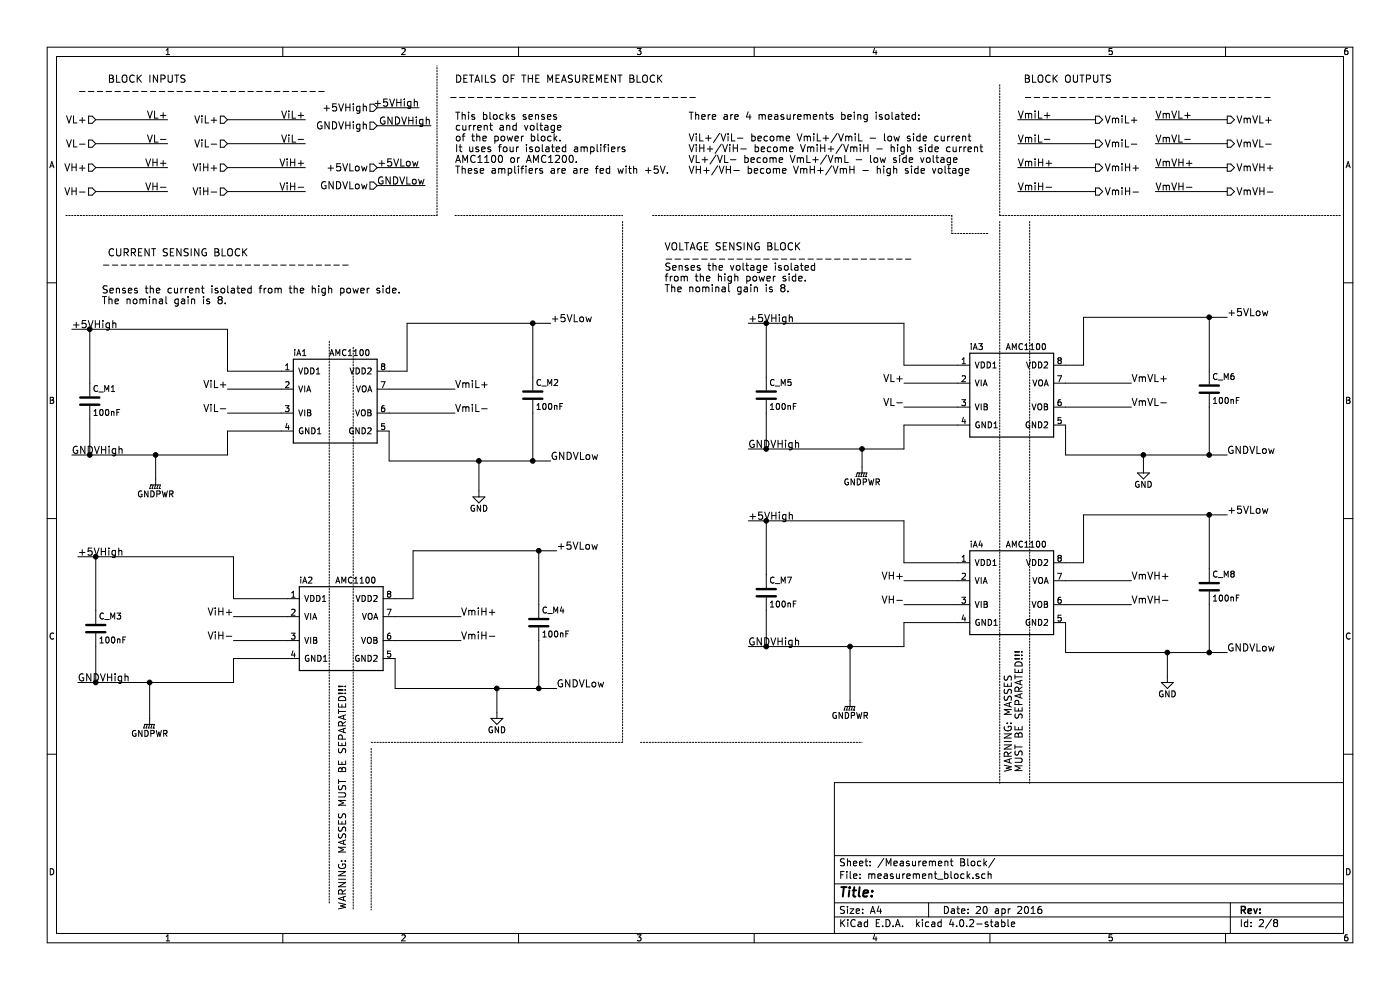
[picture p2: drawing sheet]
EESchema Schematic File Version 2
LIBS:power
LIBS:device
LIBS:transistors
LIBS:conn
LIBS:linear
LIBS:regul
LIBS:74xx
LIBS:cmos4000
LIBS:adc-dac
LIBS:memory
LIBS:xilinx
LIBS:microcontrollers
LIBS:dsp
LIBS:microchip
LIBS:analog_switches
LIBS:motorola
LIBS:texas
LIBS:intel
LIBS:audio
LIBS:interface
LIBS:digital-audio
LIBS:philips
LIBS:display
LIBS:cypress
LIBS:siliconi
LIBS:opto
LIBS:atmel
LIBS:contrib
LIBS:valves
LIBS:Gajda_opto
LIBS:IRS_Driver
LIBS:Power_converter_V_3-cache
EELAYER 25 0
EELAYER END
$Descr A4 11693 8268
encoding utf-8
Sheet 2 8
Title ""
Date "20 apr 2016"
Rev ""
Comp ""
Comment1 ""
Comment2 ""
Comment3 ""
Comment4 ""
$EndDescr
Text Notes 900  700  0    60   ~ 0
BLOCK INPUTS
Text Notes 650  800  0    60   ~ 0
----------------------------
Text HLabel 1900 1000 0    60   Input ~ 0
ViL+
Text HLabel 1900 1200 0    60   Input ~ 0
ViL-
Text HLabel 1900 1400 0    60   Input ~ 0
ViH+
Text HLabel 1900 1600 0    60   Input ~ 0
ViH-
Text HLabel 800  1000 0    60   Input ~ 0
VL+
Text HLabel 800  1200 0    60   Input ~ 0
VL-
Text HLabel 800  1400 0    60   Input ~ 0
VH+
Text HLabel 800  1600 0    60   Input ~ 0
VH-
Text Label 2550 1200 2    60   ~ 0
ViL-
Text Label 2550 1000 2    60   ~ 0
ViL+
Text Label 2550 1600 2    60   ~ 0
ViH-
Text Label 2550 1400 2    60   ~ 0
ViH+
Text Label 1400 1400 2    60   ~ 0
VH+
Text Label 1400 1600 2    60   ~ 0
VH-
Text Label 1400 1000 2    60   ~ 0
VL+
Text Label 1400 1200 2    60   ~ 0
VL-
Text HLabel 3150 900  0    60   Input ~ 0
+5VHigh
Text HLabel 3150 1400 0    60   Input ~ 0
+5VLow
Text Label 3500 1400 2    60   ~ 0
+5VLow
Text Label 3500 900  2    60   ~ 0
+5VHigh
Text Notes 5550 2100 0    60   ~ 0
VOLTAGE SENSING BLOCK
Text Notes 900  2150 0    60   ~ 0
CURRENT SENSING BLOCK\n
Text Notes 5550 2450 0    60   ~ 0
Senses the voltage isolated \nfrom the high power side.\nThe nominal gain is 8.
Text Notes 8550 700  0    60   ~ 0
BLOCK OUTPUTS
Text Notes 8550 850  0    60   ~ 0
----------------------------
Text HLabel 9150 1000 2    60   Output ~ 0
VmiL+
Text HLabel 9150 1200 2    60   Output ~ 0
VmiL-
Text HLabel 9150 1400 2    60   Output ~ 0
VmiH+
Text HLabel 9150 1600 2    60   Output ~ 0
VmiH-
Text HLabel 10250 1000 2    60   Output ~ 0
VmVL+
Text HLabel 10250 1200 2    60   Output ~ 0
VmVL-
Text HLabel 10250 1400 2    60   Output ~ 0
VmVH+
Text HLabel 10250 1600 2    60   Output ~ 0
VmVH-
Text Label 8500 1200 0    60   ~ 0
VmiL-
Text Label 8500 1000 0    60   ~ 0
VmiL+
Text Label 8500 1600 0    60   ~ 0
VmiH-
Text Label 8500 1400 0    60   ~ 0
VmiH+
Text Label 9650 1400 0    60   ~ 0
VmVH+
Text Label 9650 1600 0    60   ~ 0
VmVH-
Text Label 9650 1000 0    60   ~ 0
VmVL+
Text Label 9650 1200 0    60   ~ 0
VmVL-
Text Notes 3800 700  0    60   ~ 0
DETAILS OF THE MEASUREMENT BLOCK
Text Notes 3800 1550 0    60   ~ 0
This blocks senses \ncurrent and voltage\nof the power block. \nIt uses four isolated amplifiers \nAMC1100 or AMC1200.\nThese amplifiers are are fed with +5V. \n\n
Text Notes 3750 850  0    60   ~ 0
----------------------------
Text Notes 850  2250 0    60   ~ 0
----------------------------
Text Notes 5550 2200 0    60   ~ 0
----------------------------
Text HLabel 3150 1050 0    60   Input ~ 0
GNDVHigh
Text Label 3600 1050 2    60   ~ 0
GNDVHigh
Text HLabel 3150 1550 0    60   Input ~ 0
GNDVLow
Text Label 3550 1550 2    60   ~ 0
GNDVLow
$Comp
L ADuM1200BR iA2
U 1 1
P 2850 5250
F 0 "iA2" H 2500 5650 50  0000 L CNN
F 1 "AMC1100" H 2800 5650 50  0000 L CNN
F 2 "7805:AMC1100" H 2850 5250 50  0001 C CIN
F 3 "" H 2850 5250 50  0000 C CNN
	1    2850 5250
	1    0    0    -1  
$EndComp
Text Label 650  4650 0    60   ~ 0
+5VHigh
Text Label 650  5700 0    60   ~ 0
GNDVHigh
Text Label 4650 4600 0    60   ~ 0
+5VLow
Text Label 4650 5750 0    60   ~ 0
GNDVLow
$Comp
L C C_M3
U 1 1
P 800 5250
F 0 "C_M3" H 825 5350 50  0000 L CNN
F 1 "100nF" H 825 5150 50  0000 L CNN
F 2 "Capacitors_ThroughHole:C_Rect_L7_W2_P5" H 838 5100 50  0001 C CNN
F 3 "" H 800 5250 50  0000 C CNN
	1    800  5250
	1    0    0    -1  
$EndComp
Text Label 1950 5150 2    60   ~ 0
ViH+
Text Label 1950 5350 2    60   ~ 0
ViH-
$Comp
L C C_M4
U 1 1
P 4500 5200
F 0 "C_M4" H 4525 5300 50  0000 L CNN
F 1 "100nF" H 4525 5100 50  0000 L CNN
F 2 "Capacitors_ThroughHole:C_Rect_L7_W2_P5" H 4538 5050 50  0001 C CNN
F 3 "" H 4500 5200 50  0000 C CNN
	1    4500 5200
	1    0    0    -1  
$EndComp
Text Label 3850 5150 0    60   ~ 0
VmiH+
Text Label 3850 5350 0    60   ~ 0
VmiH-
Text Notes 2900 7600 1    60   ~ 0
WARNING: MASSES MUST BE SEPARATED!!!
$Comp
L GND #PWR01
U 1 1
P 4150 5950
F 0 "#PWR01" H 4150 5700 50  0001 C CNN
F 1 "GND" H 4150 5800 50  0000 C CNN
F 2 "" H 4150 5950 50  0000 C CNN
F 3 "" H 4150 5950 50  0000 C CNN
	1    4150 5950
	1    0    0    -1  
$EndComp
$Comp
L GNDPWR #PWR02
U 1 1
P 1250 6000
F 0 "#PWR02" H 1250 5800 50  0001 C CNN
F 1 "GNDPWR" H 1250 5870 50  0000 C CNN
F 2 "" H 1250 5950 50  0000 C CNN
F 3 "" H 1250 5950 50  0000 C CNN
	1    1250 6000
	1    0    0    -1  
$EndComp
Text Notes 5750 1550 0    60   ~ 0
There are 4 measurements being isolated:\n\nViL+/ViL- become VmiL+/VmiL - low side current\nViH+/ViH- become VmiH+/VmiH - high side current\nVL+/VL- become VmL+/VmL - low side voltage\nVH+/VH- become VmH+/VmH - high side voltage\n 
Wire Wire Line
	1900 1000 2550 1000
Wire Wire Line
	1900 1200 2550 1200
Wire Wire Line
	1900 1400 2550 1400
Wire Wire Line
	1900 1600 2550 1600
Wire Wire Line
	800  1000 1400 1000
Wire Wire Line
	800  1200 1400 1200
Wire Wire Line
	800  1400 1400 1400
Wire Wire Line
	800  1600 1400 1600
Wire Wire Line
	3150 900  3500 900 
Wire Wire Line
	3150 1400 3500 1400
Wire Notes Line
	550  1800 3650 1800
Wire Notes Line
	3650 1800 3650 550 
Wire Notes Line
	8350 1800 11200 1800
Wire Notes Line
	8350 1800 8350 700 
Wire Wire Line
	9150 1000 8500 1000
Wire Wire Line
	9150 1200 8500 1200
Wire Wire Line
	9150 1400 8500 1400
Wire Wire Line
	9150 1600 8500 1600
Wire Wire Line
	10250 1000 9650 1000
Wire Wire Line
	10250 1200 9650 1200
Wire Wire Line
	10250 1400 9650 1400
Wire Wire Line
	10250 1600 9650 1600
Wire Notes Line
	3800 1800 5200 1800
Wire Notes Line
	5450 1800 7950 1800
Wire Notes Line
	7950 1800 7950 1950
Wire Notes Line
	7950 1950 8250 1950
Wire Wire Line
	3150 1050 3600 1050
Wire Wire Line
	3150 1550 3550 1550
Wire Wire Line
	2400 5000 1950 5000
Wire Wire Line
	1950 5000 1950 4650
Wire Wire Line
	2400 5500 1950 5500
Wire Wire Line
	1950 5500 1950 5700
Wire Wire Line
	1950 4650 650  4650
Wire Wire Line
	1950 5700 650  5700
Wire Wire Line
	800  4650 800  5100
Wire Wire Line
	800  5700 800  5400
Connection ~ 800  4650
Connection ~ 800  5700
Wire Wire Line
	2400 5150 1950 5150
Wire Wire Line
	2400 5350 1950 5350
Wire Wire Line
	3300 5000 3450 5000
Wire Wire Line
	3450 5000 3450 4600
Wire Wire Line
	3450 4600 4650 4600
Wire Wire Line
	3300 5500 3300 5750
Wire Wire Line
	3300 5750 4650 5750
Wire Wire Line
	4500 4600 4500 5050
Wire Wire Line
	4500 5350 4500 5750
Connection ~ 4500 5750
Connection ~ 4500 4600
Wire Wire Line
	3300 5150 3850 5150
Wire Wire Line
	3300 5350 3850 5350
Wire Wire Line
	4150 5950 4150 5750
Connection ~ 4150 5750
Wire Wire Line
	1250 6000 1250 5700
Connection ~ 1250 5700
Wire Notes Line
	5200 1850 5200 6200
Wire Notes Line
	5200 6200 3100 6200
Wire Notes Line
	5350 6200 7200 6200
Wire Notes Line
	3100 6250 3100 7600
Connection ~ 7100 5400
Wire Wire Line
	7100 5400 7100 5850
Connection ~ 9750 5450
Wire Wire Line
	9750 5650 9750 5450
Wire Wire Line
	8900 5050 9450 5050
Wire Wire Line
	8900 4850 9450 4850
Connection ~ 10100 4300
Connection ~ 10100 5450
Wire Wire Line
	10100 5050 10100 5450
Wire Wire Line
	10100 4300 10100 4750
Wire Wire Line
	8900 5450 10250 5450
Wire Wire Line
	8900 5200 8900 5450
Wire Wire Line
	9050 4300 10250 4300
Wire Wire Line
	9050 4700 9050 4300
Wire Wire Line
	8900 4700 9050 4700
Wire Wire Line
	8000 5050 7550 5050
Wire Wire Line
	8000 4850 7550 4850
Connection ~ 6400 5400
Connection ~ 6400 4350
Wire Wire Line
	6400 5400 6400 5100
Wire Wire Line
	6400 4350 6400 4800
Wire Wire Line
	7550 5400 6250 5400
Wire Wire Line
	7550 4350 6250 4350
Wire Wire Line
	7550 5200 7550 5400
Wire Wire Line
	8000 5200 7550 5200
Wire Wire Line
	7550 4700 7550 4350
Wire Wire Line
	8000 4700 7550 4700
$Comp
L GNDPWR #PWR03
U 1 1
P 7100 5850
F 0 "#PWR03" H 7100 5650 50  0001 C CNN
F 1 "GNDPWR" H 7100 5720 50  0000 C CNN
F 2 "" H 7100 5800 50  0000 C CNN
F 3 "" H 7100 5800 50  0000 C CNN
	1    7100 5850
	1    0    0    -1  
$EndComp
$Comp
L GND #PWR04
U 1 1
P 9750 5650
F 0 "#PWR04" H 9750 5400 50  0001 C CNN
F 1 "GND" H 9750 5500 50  0000 C CNN
F 2 "" H 9750 5650 50  0000 C CNN
F 3 "" H 9750 5650 50  0000 C CNN
	1    9750 5650
	1    0    0    -1  
$EndComp
Text Notes 8550 6450 1    60   ~ 0
WARNING: MASSES \nMUST BE SEPARATED!!!
Text Label 9450 5050 0    60   ~ 0
VmVH-
Text Label 9450 4850 0    60   ~ 0
VmVH+
$Comp
L C C_M8
U 1 1
P 10100 4900
F 0 "C_M8" H 10125 5000 50  0000 L CNN
F 1 "100nF" H 10125 4800 50  0000 L CNN
F 2 "Capacitors_ThroughHole:C_Rect_L7_W2_P5" H 10138 4750 50  0001 C CNN
F 3 "" H 10100 4900 50  0000 C CNN
	1    10100 4900
	1    0    0    -1  
$EndComp
Text Label 7550 5050 2    60   ~ 0
VH-
Text Label 7550 4850 2    60   ~ 0
VH+
$Comp
L C C_M7
U 1 1
P 6400 4950
F 0 "C_M7" H 6425 5050 50  0000 L CNN
F 1 "100nF" H 6425 4850 50  0000 L CNN
F 2 "Capacitors_ThroughHole:C_Rect_L7_W2_P5" H 6438 4800 50  0001 C CNN
F 3 "" H 6400 4950 50  0000 C CNN
	1    6400 4950
	1    0    0    -1  
$EndComp
Text Label 10250 5450 0    60   ~ 0
GNDVLow
Text Label 10250 4300 0    60   ~ 0
+5VLow
Text Label 6250 5400 0    60   ~ 0
GNDVHigh
Text Label 6250 4350 0    60   ~ 0
+5VHigh
$Comp
L ADuM1200BR iA4
U 1 1
P 8450 4950
F 0 "iA4" H 8100 5350 50  0000 L CNN
F 1 "AMC1100" H 8400 5350 50  0000 L CNN
F 2 "7805:AMC1100" H 8450 4950 50  0001 C CIN
F 3 "" H 8450 4950 50  0000 C CNN
	1    8450 4950
	1    0    0    -1  
$EndComp
Connection ~ 4000 3850
Wire Wire Line
	4000 3850 4000 4100
Connection ~ 1300 3800
Wire Wire Line
	1300 4000 1300 3800
Wire Notes Line
	2950 2900 2950 7600
Wire Notes Line
	2750 2850 2750 7550
Wire Wire Line
	3250 3450 3800 3450
Wire Wire Line
	3250 3250 3800 3250
Connection ~ 4450 2700
Connection ~ 4450 3850
Wire Wire Line
	4450 3450 4450 3850
Wire Wire Line
	4450 2700 4450 3150
Wire Wire Line
	3250 3850 4600 3850
Wire Wire Line
	3250 3600 3250 3850
Wire Wire Line
	3400 2700 4600 2700
Wire Wire Line
	3400 3100 3400 2700
Wire Wire Line
	3250 3100 3400 3100
Wire Wire Line
	2350 3450 1900 3450
Wire Wire Line
	2350 3250 1900 3250
Connection ~ 750  3800
Connection ~ 750  2750
Wire Wire Line
	750  3800 750  3500
Wire Wire Line
	750  2750 750  3200
Wire Wire Line
	1900 3800 600  3800
Wire Wire Line
	1900 2750 600  2750
Wire Wire Line
	1900 3600 1900 3800
Wire Wire Line
	2350 3600 1900 3600
Wire Wire Line
	1900 3100 1900 2750
Wire Wire Line
	2350 3100 1900 3100
$Comp
L GND #PWR05
U 1 1
P 4000 4100
F 0 "#PWR05" H 4000 3850 50  0001 C CNN
F 1 "GND" H 4000 3950 50  0000 C CNN
F 2 "" H 4000 4100 50  0000 C CNN
F 3 "" H 4000 4100 50  0000 C CNN
	1    4000 4100
	1    0    0    -1  
$EndComp
$Comp
L GNDPWR #PWR06
U 1 1
P 1300 4000
F 0 "#PWR06" H 1300 3800 50  0001 C CNN
F 1 "GNDPWR" H 1300 3870 50  0000 C CNN
F 2 "" H 1300 3950 50  0000 C CNN
F 3 "" H 1300 3950 50  0000 C CNN
	1    1300 4000
	1    0    0    -1  
$EndComp
Text Label 3800 3450 0    60   ~ 0
VmiL-
Text Label 3800 3250 0    60   ~ 0
VmiL+
$Comp
L C C_M2
U 1 1
P 4450 3300
F 0 "C_M2" H 4475 3400 50  0000 L CNN
F 1 "100nF" H 4475 3200 50  0000 L CNN
F 2 "Capacitors_ThroughHole:C_Rect_L7_W2_P5" H 4488 3150 50  0001 C CNN
F 3 "" H 4450 3300 50  0000 C CNN
	1    4450 3300
	1    0    0    -1  
$EndComp
Text Label 1900 3450 2    60   ~ 0
ViL-
Text Label 1900 3250 2    60   ~ 0
ViL+
$Comp
L C C_M1
U 1 1
P 750 3350
F 0 "C_M1" H 775 3450 50  0000 L CNN
F 1 "100nF" H 775 3250 50  0000 L CNN
F 2 "Capacitors_ThroughHole:C_Rect_L7_W2_P5" H 788 3200 50  0001 C CNN
F 3 "" H 750 3350 50  0000 C CNN
	1    750  3350
	1    0    0    -1  
$EndComp
Text Label 4600 3850 0    60   ~ 0
GNDVLow
Text Label 4600 2700 0    60   ~ 0
+5VLow
Text Label 600  3800 0    60   ~ 0
GNDVHigh
Text Label 600  2750 0    60   ~ 0
+5VHigh
$Comp
L ADuM1200BR iA1
U 1 1
P 2800 3350
F 0 "iA1" H 2450 3750 50  0000 L CNN
F 1 "AMC1100" H 2750 3750 50  0000 L CNN
F 2 "7805:AMC1100" H 2800 3350 50  0001 C CIN
F 3 "" H 2800 3350 50  0000 C CNN
	1    2800 3350
	1    0    0    -1  
$EndComp
Text Notes 850  2550 0    60   ~ 0
Senses the current isolated from the high power side.\nThe nominal gain is 8.
Connection ~ 9550 3800
Wire Wire Line
	9550 3900 9550 3800
Connection ~ 7200 3750
Wire Wire Line
	7200 3900 7200 3750
Wire Notes Line
	8600 1850 8600 6550
Wire Notes Line
	8350 1850 8350 6550
Wire Wire Line
	8900 3400 9450 3400
Wire Wire Line
	8900 3200 9450 3200
Connection ~ 10100 2650
Connection ~ 10100 3800
Wire Wire Line
	10100 3400 10100 3800
Wire Wire Line
	10100 2650 10100 3100
Wire Wire Line
	8900 3800 10250 3800
Wire Wire Line
	8900 3550 8900 3800
Wire Wire Line
	9050 2650 10250 2650
Wire Wire Line
	9050 3050 9050 2650
Wire Wire Line
	8900 3050 9050 3050
Wire Wire Line
	8000 3400 7550 3400
Wire Wire Line
	8000 3200 7550 3200
Connection ~ 6400 3750
Connection ~ 6400 2700
Wire Wire Line
	6400 3750 6400 3450
Wire Wire Line
	6400 2700 6400 3150
Wire Wire Line
	7550 3750 6250 3750
Wire Wire Line
	7550 2700 6250 2700
Wire Wire Line
	7550 3550 7550 3750
Wire Wire Line
	8000 3550 7550 3550
Wire Wire Line
	7550 3050 7550 2700
Wire Wire Line
	8000 3050 7550 3050
$Comp
L GND #PWR07
U 1 1
P 9550 3900
F 0 "#PWR07" H 9550 3650 50  0001 C CNN
F 1 "GND" H 9550 3750 50  0000 C CNN
F 2 "" H 9550 3900 50  0000 C CNN
F 3 "" H 9550 3900 50  0000 C CNN
	1    9550 3900
	1    0    0    -1  
$EndComp
$Comp
L GNDPWR #PWR08
U 1 1
P 7200 3900
F 0 "#PWR08" H 7200 3700 50  0001 C CNN
F 1 "GNDPWR" H 7200 3770 50  0000 C CNN
F 2 "" H 7200 3850 50  0000 C CNN
F 3 "" H 7200 3850 50  0000 C CNN
	1    7200 3900
	1    0    0    -1  
$EndComp
Text Label 9450 3400 0    60   ~ 0
VmVL-
Text Label 9450 3200 0    60   ~ 0
VmVL+
$Comp
L C C_M6
U 1 1
P 10100 3250
F 0 "C_M6" H 10125 3350 50  0000 L CNN
F 1 "100nF" H 10125 3150 50  0000 L CNN
F 2 "Capacitors_ThroughHole:C_Rect_L7_W2_P5" H 10138 3100 50  0001 C CNN
F 3 "" H 10100 3250 50  0000 C CNN
	1    10100 3250
	1    0    0    -1  
$EndComp
Text Label 7550 3400 2    60   ~ 0
VL-
Text Label 7550 3200 2    60   ~ 0
VL+
$Comp
L C C_M5
U 1 1
P 6400 3300
F 0 "C_M5" H 6425 3400 50  0000 L CNN
F 1 "100nF" H 6425 3200 50  0000 L CNN
F 2 "Capacitors_ThroughHole:C_Rect_L7_W2_P5" H 6438 3150 50  0001 C CNN
F 3 "" H 6400 3300 50  0000 C CNN
	1    6400 3300
	1    0    0    -1  
$EndComp
Text Label 10250 3800 0    60   ~ 0
GNDVLow
Text Label 10250 2650 0    60   ~ 0
+5VLow
Text Label 6250 3750 0    60   ~ 0
GNDVHigh
Text Label 6250 2700 0    60   ~ 0
+5VHigh
$Comp
L ADuM1200BR iA3
U 1 1
P 8450 3300
F 0 "iA3" H 8100 3700 50  0000 L CNN
F 1 "AMC1100" H 8400 3700 50  0000 L CNN
F 2 "7805:AMC1100" H 8450 3300 50  0001 C CIN
F 3 "" H 8450 3300 50  0000 C CNN
	1    8450 3300
	1    0    0    -1  
$EndComp
$EndSCHEMATC
